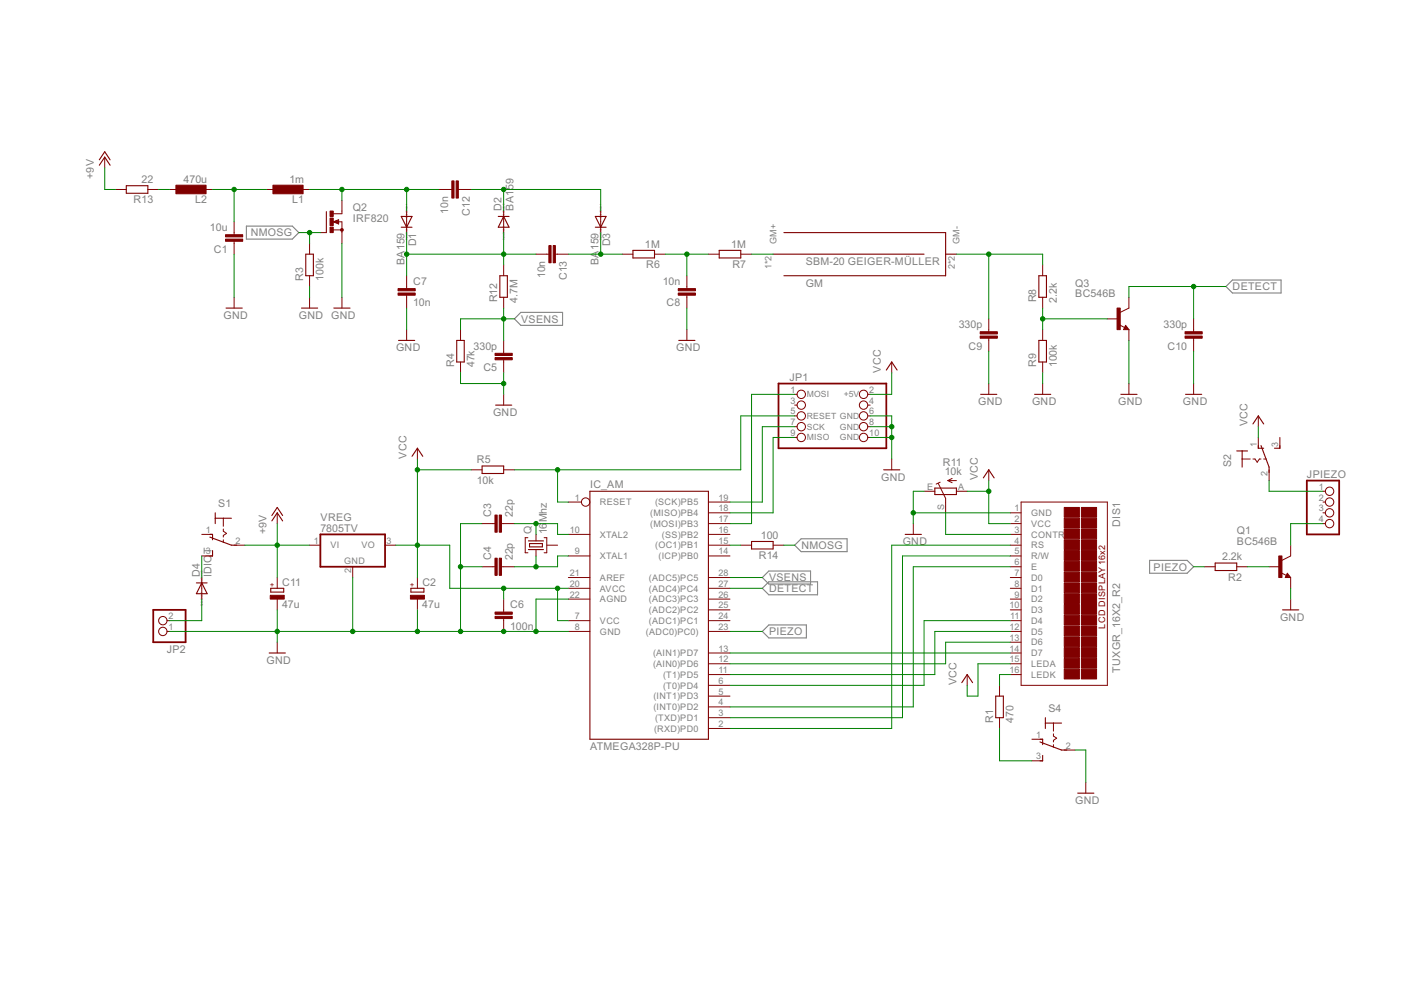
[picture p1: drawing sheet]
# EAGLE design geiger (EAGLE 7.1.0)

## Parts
C1  10u  C-EUC1206  [C1206]
C2  47u  CPOL-EUE2.5-6  [E2,5-6]
C3  22p  C-EUC0805  [C0805]
C4  22p  C-EUC0805  [C0805]
C5  330p  C-EU025-025X050  [C025-025X050]
C6  100n  C-EUC0805  [C0805]
C7  10n  C-EU050-025X075  [C050-025X075]
C8  10n  C-EU050-025X075  [C050-025X075]
C9  330p  C-EU025-025X050  [C025-025X050]
C10  330p  C-EU025-025X050  [C025-025X050]
C11  47u  CPOL-EUE2.5-6  [E2,5-6]
C12  10n  C-EU050-025X075  [C050-025X075]
C13  10n  C-EU050-025X075  [C050-025X075]
D1  BA159  DIODE-DO41-7.6  [DO41-7.6]
D2  BA159  DIODE-DO41-7.6  [DO41-7.6]
D3  BA159  DIODE-DO41-7.6  [DO41-7.6]
D4  IDIOT  DIODE-DO41-7.6  [DO41-7.6]
DIS1  TUXGR_16X2_R2  [TUXGR_16X2_R2]
GM  SBM-20  [SBM-20]
IC_AM  ATMEGA328P-PU  [DIL28-3]
JP1  ISP10-M  [2X05]
JP2  PINHD-1X2  [1X02]
JPIEZO  PINHD-1X4  [1X04]
L1  1m  L-EU6000-XXX-RC  [6000-XXXX-RC]
L2  470u  L-EU2200-12.7  [2200-12.7]
Q  16Mhz  10M15AHC49T  [HC49U]
Q1  BC546B  [TO92-EBC]
Q2  IRF820  IRF512  [TO220BV]
Q3  BC546B  [TO92-EBC]
R1  470  R-EU_0204/7  [0204/7]
R2  2.2k  R-EU_0204/7  [0204/7]
R3  100k  R-EU_0204/7  [0204/7]
R4  47k  R-EU_0204/7  [0204/7]
R5  10k  R-EU_0204/7  [0204/7]
R6  1M  R-EU_0204/7  [0204/7]
R7  1M  R-EU_0204/7  [0204/7]
R8  2.2k  R-EU_0204/7  [0204/7]
R9  100k  R-EU_0204/7  [0204/7]
R11  10k  TRIM_EU-CA6V  [CA6V]
R12  4.7M  R-EU_0204/7  [0204/7]
R13  22  R-EU_0204/7  [0204/7]
R14  100  R-EU_R0805  [R0805]
S1  320-916  [320-916]
S2  320-916  [320-916]
S4  320-916  [320-916]
VREG  7805TV  [TO220V]

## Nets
+9V: C11.+ R13.2 S1.2(P) VREG.1(VI)
DETECT: C10.2 IC_AM.27((ADC4)PC4) Q3.C
GND: C1.1 C2.- C3.1 C4.1 C5.1 C6.2 C7.2 C8.1 C9.1 C10.1 C11.- DIS1.1(GND) IC_AM.8(GND) IC_AM.22(AGND) JP1.6 JP1.8 JP1.10 JP2.1 Q1.E Q2.S Q3.E R3.1 R4.1 R9.1 R11.E S4.2(P) VREG.2(GND)
MISO: IC_AM.18((MISO)PB4) JP1.9
MOSI: IC_AM.17((MOSI)PB3) JP1.1
N$1: DIS1.14(D7) IC_AM.13((AIN1)PD7)
N$2: DIS1.13(D6) IC_AM.12((AIN0)PD6)
N$3: DIS1.12(D5) IC_AM.11((T1)PD5)
N$4: DIS1.11(D4) IC_AM.6((T0)PD4)
N$5: DIS1.3(CONTR) R11.S
N$6: DIS1.6(E) IC_AM.4((INT0)PD2)
N$7: DIS1.5(R/W) IC_AM.3((TXD)PD1)
N$8: DIS1.4(RS) IC_AM.2((RXD)PD0)
N$9: C7.1 C13.2 D1.C D2.A R12.2
N$10: DIS1.16(LEDK) R1.2
N$11: JPIEZO.4 Q1.C
N$12: Q1.B R2.1
N$14: C8.2 R6.1 R7.2
N$15: C9.2 GM.2(GM-) GM.4(GM-) R8.2
N$16: GM.1(GM+) GM.3(GM+) R7.1
N$17: D4.A JP2.2
N$18: Q3.B R8.1 R9.2
N$19: JPIEZO.1 S2.2(P)
N$20: R1.1 S4.3(S)
N$21: C12.1 D2.C D3.A
N$23: C1.2 L1.1 L2.2
N$24: L2.1 R13.1
N$25: IC_AM.15((OC1)PB1) R14.2
N$27: C12.2 D1.A L1.2 Q2.D
N$28: C13.1 D3.C R6.2
N$29: D4.C S1.3(S)
NMOSG: Q2.G R3.2 R14.1
PIEZO: IC_AM.23((ADC0)PC0)) R2.2
RESET: IC_AM.1(RESET) JP1.5 R5.2
SCK: IC_AM.19((SCK)PB5) JP1.7
VCC: C2.+ C6.1 DIS1.2(VCC) DIS1.15(LEDA) IC_AM.7(VCC) IC_AM.20(AVCC) JP1.2 R5.1 R11.A S2.1(O) VREG.3(VO)
VSENS: C5.2 IC_AM.28((ADC5)PC5) R4.2 R12.1
XTAL1: C4.2 IC_AM.9(XTAL1) Q.1
XTAL2: C3.2 IC_AM.10(XTAL2) Q.3
Unconnected: DIS1.7(D0) DIS1.8(D1) DIS1.9(D2) DIS1.10(D3) IC_AM.5((INT1)PD3) IC_AM.14((ICP)PB0) IC_AM.16((SS)PB2) IC_AM.21(AREF) IC_AM.24((ADC1)PC1) IC_AM.25((ADC2)PC2) IC_AM.26((ADC3)PC3) JP1.3 JP1.4 JPIEZO.2 JPIEZO.3 Q.2 S1.1(O) S2.3(S) S4.1(O)
